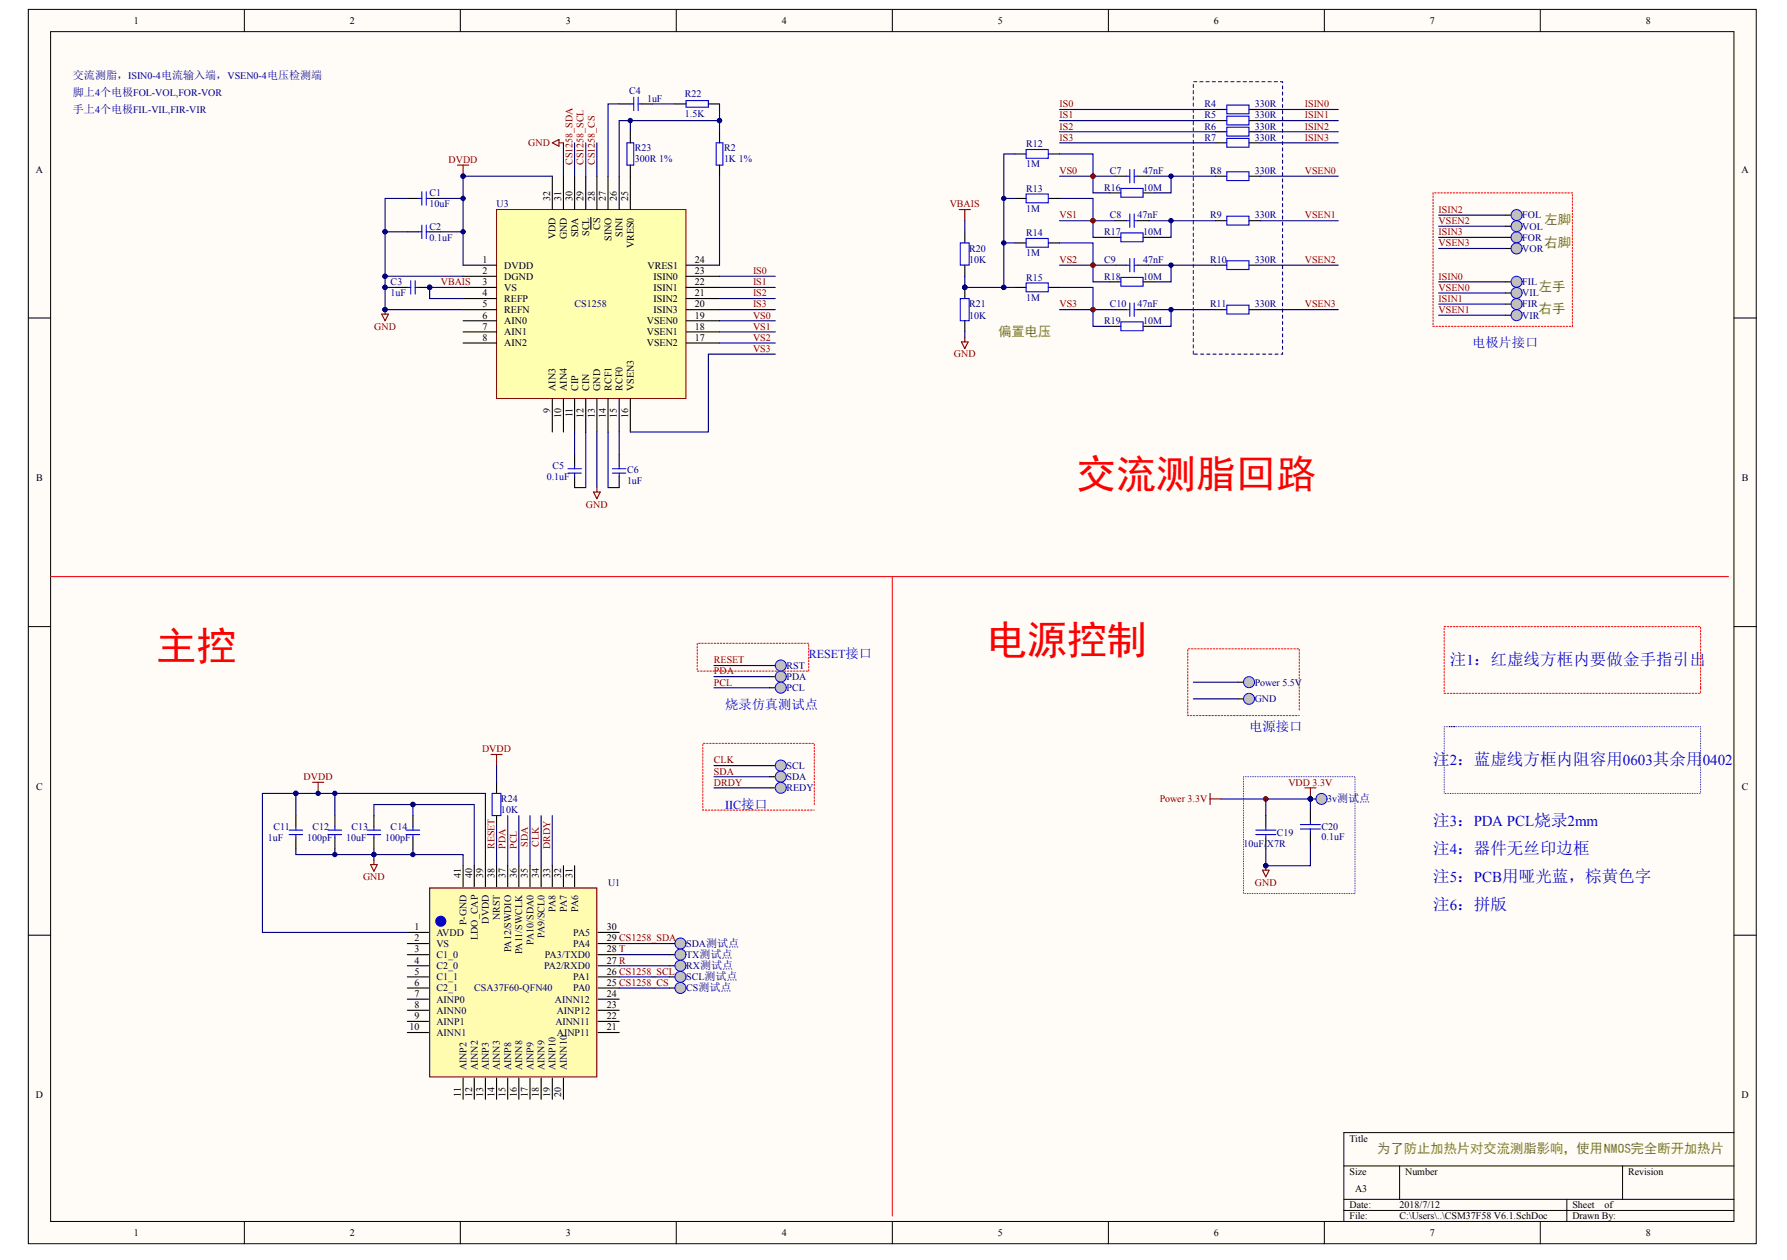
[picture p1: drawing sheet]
# Altium schematic sheet CSM37F58 V6.1.SchDoc
size A3; PageSetup: Record=PageOptions|CenterHorizontal=True|CenterVertical=True|PrintScale=0.73|XCorrection=1.00|YCorrection=1.00|PrintKind=0|BorderSize=5000000|LeftOffset=0|BottomOffset=0|Orientation=2|PaperLength=1000|PaperWidth=1000|Scale=100|PaperSource=7|PrintQuality=-4|MediaType=1|DitherType=10|PaperKind=A3 (297 x 420 mm)|PrintScaleMode=1

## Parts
3v测试点  (no value)  [TEST-SMD]
C1  10uF  [C0603E]
C2  0.1uF  [C0603E]
C3  1uF  [C0603E]
C4  1uF  [C0603E]
C5  0.1uF  [C0603E]
C6  1uF  [C0603E]
C7  47nF  [C0603E]
C8  47nF  [C0603E]
C9  47nF  [C0603E]
C10  47nF  [C0603E]
C11  1uF  [C0603E]
C12  100pF  [C0603E]
C13  10uF  [C0603E]
C14  100pF  [C0603E]
C19  10uF/X7R  [C0603]
C20  0.1uF  [C0603]
CS测试点  (no value)  [TEST-SMD]
FIL  TESTPOINT  [TEST-SMD]  (value not drawn)
FIR  TESTPOINT  [TEST-SMD]  (value not drawn)
FOL  TESTPOINT  [TEST-SMD]  (value not drawn)
FOR  TESTPOINT  [TEST-SMD]  (value not drawn)
GND  (no value)  [TEST-SMD]
PCL  (no value)  [TEST-SMD]
PDA  (no value)  [TEST-SMD]
Power_5.5V  (no value)  [TEST-SMD]
R2  1K 1%  [R0603E]
R4  value 330R  [R0603E]  (hidden comment: Res2)
R5  value 330R  [R0603E]  (hidden comment: Res2)
R6  value 330R  [R0603E]  (hidden comment: Res2)
R7  value 330R  [R0603E]  (hidden comment: Res2)
R8  value 330R  [R0603E]  (hidden comment: Res2)
R9  value 330R  [R0603E]  (hidden comment: Res2)
R10  value 330R  [R0603E]  (hidden comment: Res2)
R11  value 330R  [R0603E]  (hidden comment: Res2)
R12  value 1M  [R0603E]  (hidden comment: Res2)
R13  value 1M  [R0603E]  (hidden comment: Res2)
R14  value 1M  [R0603E]  (hidden comment: Res2)
R15  value 1M  [R0603E]  (hidden comment: Res2)
R16  value 10M  [R0603E]  (hidden comment: Res2)
R17  value 10M  [R0603E]  (hidden comment: Res2)
R18  value 10M  [R0603E]  (hidden comment: Res2)
R19  value 10M  [R0603E]  (hidden comment: Res2)
R20  value 10K  [R0603E]  (hidden comment: Res2)
R21  value 10K  [R0603E]  (hidden comment: Res2)
R22  1.5K  [R0603E]
R23  300R 1%  [R0603E]
R24  value 10K  [R0603E]  (hidden comment: Res2)
REDY  (no value)  [TEST-SMD]
RST  (no value)  [TEST-SMD]
RX测试点  (no value)  [TEST-SMD]
SCL  (no value)  [TEST-SMD]
SCL测试点  (no value)  [TEST-SMD]
SDA  (no value)  [TEST-SMD]
SDA测试点  (no value)  [TEST-SMD]
TX测试点  (no value)  [TEST-SMD]
U1  CSA37F60-QFN40  [QFN40-04]
U3  CS1258  [LQFP32]
VIL  TESTPOINT  [TEST-SMD]  (value not drawn)
VIR  TESTPOINT  [TEST-SMD]  (value not drawn)
VOL  TESTPOINT  [TEST-SMD]  (value not drawn)
VOR  TESTPOINT  [TEST-SMD]  (value not drawn)

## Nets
DVDD: C1.2 C2.1 C11.1 C12.1 R24.2 U1.1(AVDD) U1.39(DVDD) U3.1(DVDD) U3.32(VDD)
GND: C1.1 C2.2 C3.2 C11.2 C12.2 C13.2 C14.2 C19.2 C20.2 R21.1 U1.41(P-GND) U3.2(DGND) U3.5(REFN) U3.13(GND) U3.31(GND)
Power 3.3V: 3v测试点.1 C19.1 C20.1  [also labelled VDD 3.3V]
VBAIS: C3.1 R20.1 U3.3(VS) U3.4(REFP)
CLK: SCL.1 U1.34(PA9/SCL0)
CS1258_CS: CS测试点.1 U1.25(PA0) U3.28(~{CS})
CS1258_SCL: SCL测试点.1 U1.26(PA1) U3.29(SCL)
CS1258_SDA: SDA测试点.1 U1.29(PA4) U3.30(SDA)
DRDY: REDY.1 U1.33(PA8)
IS0: R4.1 U3.23(ISIN0)
IS1: R5.1 U3.22(ISIN1)
IS2: R6.1 U3.21(ISIN2)
IS3: R7.1 U3.20(ISIN3)
ISIN0: FIL.1 R4.2
ISIN1: FIR.1 R5.2
ISIN2: FOL.1 R6.2
ISIN3: FOR.1 R7.2
PCL: PCL.1 U1.36(PA11/SWCLK)
PDA: PDA.1 U1.37(PA12/SWDIO)
R: RX测试点.1 U1.27(PA2/RXD0)
RESET: R24.1 RST.1 U1.38(NRST)
SDA: SDA.1 U1.35(PA10/SDA0)
T: TX测试点.1 U1.28(PA3/TXD0)
VS0: C7.1 R12.1 R16.2 U3.19(VSEN0)
VS1: C8.1 R13.1 R17.2 U3.18(VSEN1)
VS2: C9.1 R14.1 R18.2 U3.17(VSEN2)
VS3: C10.1 R15.1 R19.2 U3.16(VSEN3)
VSEN0: R8.2 VIL.1
VSEN1: R9.2 VIR.1
VSEN2: R10.2 VOL.1
VSEN3: R11.1 VOR.1
NetC4_1: C4.1 R22.2
NetC4_2: C4.2 U3.27(SINO)
NetC5_1: C5.1 U3.11(CIP)
NetC5_2: C5.2 U3.12(CIN)
NetC6_1: C6.1 U3.14(RCF1)
NetC6_2: C6.2 U3.15(RCF0)
NetC7_2: C7.2 R8.1 R16.1
NetC8_2: C8.2 R9.1 R17.1
NetC9_2: C9.2 R10.1 R18.1
NetC10_2: C10.2 R11.2 R19.1
NetC13_1: C13.1 C14.1 U1.40(LDO_CAP)
NetR2_1: R2.1 U3.24(VRES1)
NetR2_2: R2.2 R22.1 R23.1 U3.26(SINI)
NetR12_2: R12.2 R13.2 R14.2 R15.2 R20.2 R21.2
NetR23_2: R23.2 U3.25(VRES0)

Not connected (* = marked no-connect by the designer): GND 1; Power_5.5V 1; U1 2(VS) 3(C1_0) 4(C2_0) 5(C1_1) 6(C2_1) 7(AINP0) 8(AINN0) 9(AINP1) 10(AINN1) 11(AINP2) 12(AINN2) 13(AINP3) 14(AINN3) 15(AINP8) 16(AINN8) 17(AINP9) 18(AINN9) 19(AINP10) 20(AINN10) 21(AINP11) 22(AINN11) 23(AINP12) 24(AINN12) 30(PA5) 31(PA6) 32(PA7); U3 6(AIN0) 7(AIN1) 8(AIN2) 9(AIN3) 10(AIN4)

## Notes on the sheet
- 交流测脂，ISIN0-4电流输入端，VSEN0-4电压检测端
- 脚上4个电极FOL-VOL,FOR-VOR
- 手上4个电极FIL-VIL,FIR-VIR
- 左脚
- 右脚
- 左手
- 右手
- 偏置电压
- 电极片接口
- 交流测脂回路
- RESET接口
- 主控
- (near PCL) 烧录仿真测试点
- 电源控制
- 注1：红虚线方框内要做金手指引出
- (near GND) 电源接口
- 注2：蓝虚线方框内阻容用0603其余用0402
- IIC接口
- 注3：PDA PCL烧录2mm
- 注4：器件无丝印边框
- 注5：PCB用哑光蓝，棕黄色字
- 注6：拼版
- 为了防止加热片对交流测脂影响，使用NMOS完全断开加热片
